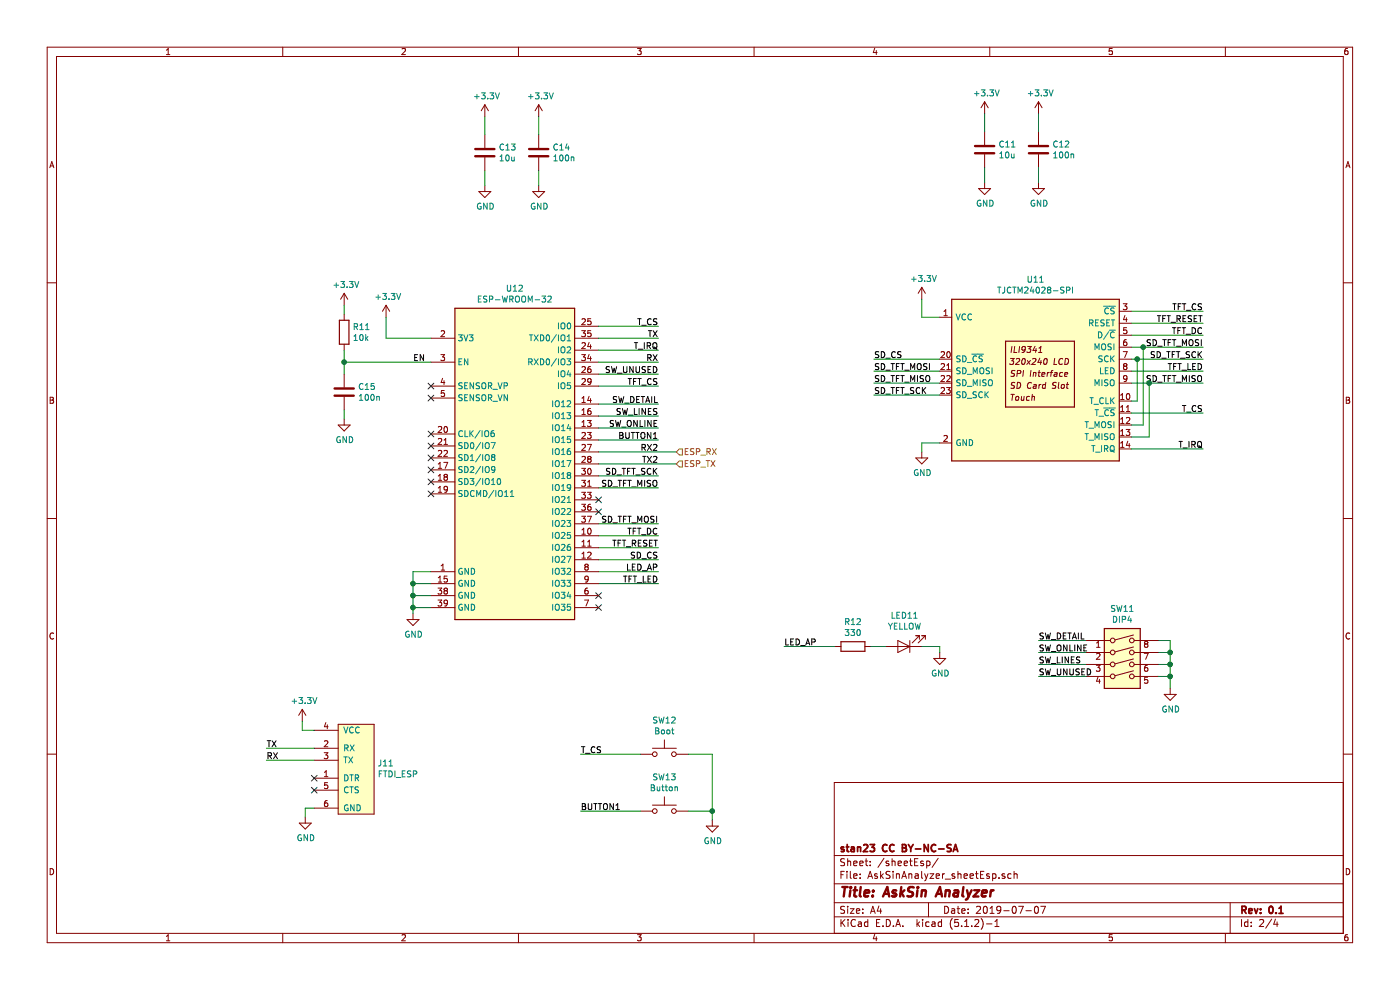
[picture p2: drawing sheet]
EESchema Schematic File Version 4
LIBS:AskSinAnalyzer-cache
EELAYER 29 0
EELAYER END
$Descr A4 11693 8268
encoding utf-8
Sheet 2 4
Title "AskSin Analyzer"
Date "2019-07-07"
Rev "0.1"
Comp "stan23 CC BY-NC-SA"
Comment1 ""
Comment2 ""
Comment3 ""
Comment4 ""
$EndDescr
Text Label 5500 4775 2    50   ~ 0
LED_AP
$Comp
L power:+3.3V #PWR?
U 1 1
P 3225 2650
AR Path="/5D4D5EC0" Ref="#PWR?"  Part="1" 
AR Path="/5D4B4DC0/5D4D5EC0" Ref="#PWR021"  Part="1" 
F 0 "#PWR021" H 3225 2500 50  0001 C CNN
F 1 "+3.3V" H 3240 2823 50  0000 C CNN
F 2 "" H 3225 2650 50  0001 C CNN
F 3 "" H 3225 2650 50  0001 C CNN
	1    3225 2650
	1    0    0    -1  
$EndComp
Wire Wire Line
	3225 2650 3225 2825
Wire Wire Line
	3225 2825 3600 2825
NoConn ~ 3600 3225
NoConn ~ 3600 3325
NoConn ~ 3600 4025
NoConn ~ 3600 4125
NoConn ~ 3600 3925
NoConn ~ 5000 5075
NoConn ~ 5000 4975
NoConn ~ 5000 4275
NoConn ~ 5000 4175
NoConn ~ 3600 3625
NoConn ~ 3600 3725
NoConn ~ 3600 3825
Text Label 5500 3375 2    50   ~ 0
SW_DETAIL
Wire Wire Line
	5500 3375 5000 3375
Text Label 5500 3475 2    50   ~ 0
SW_LINES
Text Label 5500 3575 2    50   ~ 0
SW_ONLINE
Text Label 5500 3675 2    50   ~ 0
BUTTON1
Wire Wire Line
	5500 3675 5000 3675
Wire Wire Line
	5500 3575 5000 3575
Wire Wire Line
	5000 3475 5500 3475
Wire Wire Line
	5000 4775 5500 4775
Wire Wire Line
	5000 3775 5650 3775
Wire Wire Line
	5650 3875 5000 3875
Text Label 5500 3775 2    50   ~ 0
RX2
Text Label 5500 3875 2    50   ~ 0
TX2
Text Label 5500 4675 2    50   ~ 0
SD_CS
Wire Wire Line
	5500 4675 5000 4675
Text Label 5500 4575 2    50   ~ 0
TFT_RESET
Text Label 5500 4475 2    50   ~ 0
TFT_DC
Text Label 5500 4375 2    50   ~ 0
SD_TFT_MOSI
Text Label 5500 4075 2    50   ~ 0
SD_TFT_MISO
Text Label 5500 3975 2    50   ~ 0
SD_TFT_SCK
Wire Wire Line
	5000 4075 5500 4075
Wire Wire Line
	5500 3975 5000 3975
Wire Wire Line
	5000 4375 5500 4375
Wire Wire Line
	5500 4475 5000 4475
Wire Wire Line
	5000 4575 5500 4575
Wire Wire Line
	5500 3225 5000 3225
Text Label 5500 3225 2    50   ~ 0
TFT_CS
Text Label 5500 4875 2    50   ~ 0
TFT_LED
Wire Wire Line
	5500 4875 5000 4875
$Comp
L power:GND #PWR?
U 1 1
P 3450 5125
AR Path="/5D4D5EF4" Ref="#PWR?"  Part="1" 
AR Path="/5D4B4DC0/5D4D5EF4" Ref="#PWR024"  Part="1" 
F 0 "#PWR024" H 3450 4875 50  0001 C CNN
F 1 "GND" H 3455 4952 50  0000 C CNN
F 2 "" H 3450 5125 50  0001 C CNN
F 3 "" H 3450 5125 50  0001 C CNN
	1    3450 5125
	1    0    0    -1  
$EndComp
Wire Wire Line
	3450 5125 3450 5075
Wire Wire Line
	5000 3125 5500 3125
Text Label 5500 3125 2    50   ~ 0
SW_UNUSED
$Comp
L power:GND #PWR?
U 1 1
P 7700 3775
AR Path="/5D4D5EFD" Ref="#PWR?"  Part="1" 
AR Path="/5D4B4DC0/5D4D5EFD" Ref="#PWR023"  Part="1" 
F 0 "#PWR023" H 7700 3525 50  0001 C CNN
F 1 "GND" H 7705 3602 50  0000 C CNN
F 2 "" H 7700 3775 50  0001 C CNN
F 3 "" H 7700 3775 50  0001 C CNN
	1    7700 3775
	1    0    0    -1  
$EndComp
Wire Wire Line
	7700 3775 7700 3700
Wire Wire Line
	7700 3700 7850 3700
$Comp
L power:+3.3V #PWR?
U 1 1
P 7700 2500
AR Path="/5D4D5F05" Ref="#PWR?"  Part="1" 
AR Path="/5D4B4DC0/5D4D5F05" Ref="#PWR019"  Part="1" 
F 0 "#PWR019" H 7700 2350 50  0001 C CNN
F 1 "+3.3V" H 7715 2673 50  0000 C CNN
F 2 "" H 7700 2500 50  0001 C CNN
F 3 "" H 7700 2500 50  0001 C CNN
	1    7700 2500
	1    0    0    -1  
$EndComp
Wire Wire Line
	7700 2500 7700 2650
Wire Wire Line
	7700 2650 7850 2650
Text Label 10050 2900 2    50   ~ 0
SD_TFT_MOSI
Wire Wire Line
	9450 2900 9550 2900
Wire Wire Line
	9450 2600 10050 2600
Wire Wire Line
	10050 2700 9450 2700
Wire Wire Line
	9450 2800 10050 2800
Wire Wire Line
	10050 3000 9500 3000
Wire Wire Line
	9450 3100 10050 3100
Wire Wire Line
	10050 3200 9600 3200
Wire Wire Line
	9450 3350 9500 3350
Wire Wire Line
	9500 3350 9500 3000
Connection ~ 9500 3000
Wire Wire Line
	9500 3000 9450 3000
Wire Wire Line
	9450 3550 9550 3550
Wire Wire Line
	9550 3550 9550 2900
Connection ~ 9550 2900
Wire Wire Line
	9550 2900 10050 2900
Wire Wire Line
	9450 3650 9600 3650
Wire Wire Line
	9600 3650 9600 3200
Connection ~ 9600 3200
Wire Wire Line
	9600 3200 9450 3200
Wire Wire Line
	7850 3100 7300 3100
Text Label 7300 3100 0    50   ~ 0
SD_TFT_MOSI
Text Label 7300 3200 0    50   ~ 0
SD_TFT_MISO
Text Label 7300 3300 0    50   ~ 0
SD_TFT_SCK
Text Label 7300 3000 0    50   ~ 0
SD_CS
Wire Wire Line
	7300 3000 7850 3000
Wire Wire Line
	7850 3200 7300 3200
Wire Wire Line
	7300 3300 7850 3300
Text Label 10050 2600 2    50   ~ 0
TFT_CS
Text Label 10050 2700 2    50   ~ 0
TFT_RESET
Text Label 10050 2800 2    50   ~ 0
TFT_DC
Text Label 10050 3000 2    50   ~ 0
SD_TFT_SCK
Text Label 10050 3100 2    50   ~ 0
TFT_LED
Text Label 10050 3200 2    50   ~ 0
SD_TFT_MISO
Text Label 10050 3450 2    50   ~ 0
T_CS
Text Label 10050 3750 2    50   ~ 0
T_IRQ
$Comp
L myDisplays:TJCTM24028-SPI U?
U 1 1
P 8650 3150
AR Path="/5D4D5F33" Ref="U?"  Part="1" 
AR Path="/5D4B4DC0/5D4D5F33" Ref="U11"  Part="1" 
F 0 "U11" H 8650 3967 50  0000 C CNN
F 1 "TJCTM24028-SPI" H 8650 3876 50  0000 C CNN
F 2 "myDisplays:TJCTM24028-SPI" H 8650 2450 50  0001 C CNN
F 3 "http://pan.baidu.com/s/11Y990" H 8000 3650 50  0001 C CNN
	1    8650 3150
	1    0    0    -1  
$EndComp
$Comp
L myEspModules:ESP-WROOM-32 U?
U 1 1
P 4300 3875
AR Path="/5D4D5F39" Ref="U?"  Part="1" 
AR Path="/5D4B4DC0/5D4D5F39" Ref="U12"  Part="1" 
F 0 "U12" H 4300 5342 50  0000 C CNN
F 1 "ESP-WROOM-32" H 4300 5251 50  0000 C CNN
F 2 "myEspModules:ESP-WROOM-32" H 4300 2375 50  0001 C CNN
F 3 "https://www.espressif.com/sites/default/files/documentation/esp32-wroom-32_datasheet_en.pdf" H 4000 3925 50  0001 C CNN
	1    4300 3875
	1    0    0    -1  
$EndComp
Wire Wire Line
	3600 4775 3450 4775
Wire Wire Line
	3450 4775 3450 4875
Wire Wire Line
	3450 5075 3600 5075
Connection ~ 3450 5075
Wire Wire Line
	3600 4975 3450 4975
Connection ~ 3450 4975
Wire Wire Line
	3450 4875 3600 4875
Connection ~ 3450 4875
Wire Wire Line
	3450 4875 3450 4975
Wire Wire Line
	3450 4975 3450 5075
Wire Wire Line
	5000 3025 5500 3025
Wire Wire Line
	5500 2825 5000 2825
Text Label 5500 2825 2    50   ~ 0
TX
Text Label 5500 3025 2    50   ~ 0
RX
$Comp
L myConnectors:FtdiConnector J?
U 1 1
P 2625 6450
AR Path="/5D4D5F4D" Ref="J?"  Part="1" 
AR Path="/5D4B4DC0/5D4D5F4D" Ref="J11"  Part="1" 
F 0 "J11" H 3153 6526 50  0000 L CNN
F 1 "FTDI_ESP" H 3153 6435 50  0000 L CNN
F 2 "myPinHeaders:Pin_Header_Straight_1x06_Pitch2.54mm_Tight_Fit" H 2625 6450 50  0001 C CNN
F 3 "" H 2625 6450 50  0001 C CNN
	1    2625 6450
	1    0    0    -1  
$EndComp
Wire Wire Line
	2225 6350 2625 6350
$Comp
L power:GND #PWR?
U 1 1
P 2550 6825
AR Path="/5D4D5F54" Ref="#PWR?"  Part="1" 
AR Path="/5D4B4DC0/5D4D5F54" Ref="#PWR028"  Part="1" 
F 0 "#PWR028" H 2550 6575 50  0001 C CNN
F 1 "GND" H 2555 6652 50  0000 C CNN
F 2 "" H 2550 6825 50  0001 C CNN
F 3 "" H 2550 6825 50  0001 C CNN
	1    2550 6825
	1    0    0    -1  
$EndComp
Wire Wire Line
	2550 6825 2550 6750
Wire Wire Line
	2550 6750 2625 6750
Wire Wire Line
	2625 6250 2225 6250
NoConn ~ 2625 6500
NoConn ~ 2625 6600
$Comp
L power:+3.3V #PWR?
U 1 1
P 2525 6025
AR Path="/5D4D5F5F" Ref="#PWR?"  Part="1" 
AR Path="/5D4B4DC0/5D4D5F5F" Ref="#PWR027"  Part="1" 
F 0 "#PWR027" H 2525 5875 50  0001 C CNN
F 1 "+3.3V" H 2540 6198 50  0000 C CNN
F 2 "" H 2525 6025 50  0001 C CNN
F 3 "" H 2525 6025 50  0001 C CNN
	1    2525 6025
	1    0    0    -1  
$EndComp
Wire Wire Line
	2525 6025 2525 6100
Wire Wire Line
	2525 6100 2625 6100
Text Label 2225 6250 0    50   ~ 0
TX
Text Label 2225 6350 0    50   ~ 0
RX
$Comp
L Device:R R?
U 1 1
P 7125 5400
AR Path="/5D5050C4" Ref="R?"  Part="1" 
AR Path="/5D4B4DC0/5D5050C4" Ref="R12"  Part="1" 
F 0 "R12" V 6918 5400 50  0000 C CNN
F 1 "330" V 7009 5400 50  0000 C CNN
F 2 "Resistors_SMD:R_0805_HandSoldering" V 7055 5400 50  0001 C CNN
F 3 "~" H 7125 5400 50  0001 C CNN
	1    7125 5400
	0    1    1    0   
$EndComp
$Comp
L Device:LED LED?
U 1 1
P 7550 5400
AR Path="/5D5050CA" Ref="LED?"  Part="1" 
AR Path="/5D4B4DC0/5D5050CA" Ref="LED11"  Part="1" 
F 0 "LED11" H 7543 5145 50  0000 C CNN
F 1 "YELLOW" H 7543 5236 50  0000 C CNN
F 2 "LEDs:LED_D3.0mm_Horizontal_O3.81mm_Z6.0mm" H 7550 5400 50  0001 C CNN
F 3 "~" H 7550 5400 50  0001 C CNN
	1    7550 5400
	-1   0    0    1   
$EndComp
$Comp
L power:GND #PWR?
U 1 1
P 7850 5450
AR Path="/5D5050D0" Ref="#PWR?"  Part="1" 
AR Path="/5D4B4DC0/5D5050D0" Ref="#PWR025"  Part="1" 
F 0 "#PWR025" H 7850 5200 50  0001 C CNN
F 1 "GND" H 7855 5277 50  0000 C CNN
F 2 "" H 7850 5450 50  0001 C CNN
F 3 "" H 7850 5450 50  0001 C CNN
	1    7850 5450
	1    0    0    -1  
$EndComp
Wire Wire Line
	6550 5400 6975 5400
Wire Wire Line
	7275 5400 7400 5400
Wire Wire Line
	7700 5400 7850 5400
Wire Wire Line
	7850 5400 7850 5450
Text Label 6550 5400 0    50   ~ 0
LED_AP
Wire Wire Line
	9775 5650 9775 5550
Wire Wire Line
	9775 5350 9675 5350
Wire Wire Line
	9675 5450 9775 5450
Connection ~ 9775 5450
Wire Wire Line
	9775 5450 9775 5350
Wire Wire Line
	9675 5550 9775 5550
Connection ~ 9775 5550
Wire Wire Line
	9775 5550 9775 5450
Wire Wire Line
	9075 5350 8675 5350
Text Label 8675 5350 0    50   ~ 0
SW_DETAIL
Text Label 8675 5450 0    50   ~ 0
SW_ONLINE
Text Label 8675 5550 0    50   ~ 0
SW_LINES
Wire Wire Line
	8675 5550 9075 5550
Wire Wire Line
	9075 5450 8675 5450
$Comp
L Switch:SW_DIP_x04 SW?
U 1 1
P 9375 5550
AR Path="/5D5050E9" Ref="SW?"  Part="1" 
AR Path="/5D4B4DC0/5D5050E9" Ref="SW11"  Part="1" 
F 0 "SW11" H 9375 6017 50  0000 C CNN
F 1 "DIP4" H 9375 5926 50  0000 C CNN
F 2 "Buttons_Switches_THT:SW_DIP_x4_W7.62mm_Slide" H 9375 5550 50  0001 C CNN
F 3 "~" H 9375 5550 50  0001 C CNN
	1    9375 5550
	1    0    0    -1  
$EndComp
Wire Wire Line
	9075 5650 8675 5650
Text Label 8675 5650 0    50   ~ 0
SW_UNUSED
Wire Wire Line
	9675 5650 9775 5650
$Comp
L power:GND #PWR?
U 1 1
P 9775 5750
AR Path="/5D5050F2" Ref="#PWR?"  Part="1" 
AR Path="/5D4B4DC0/5D5050F2" Ref="#PWR026"  Part="1" 
F 0 "#PWR026" H 9775 5500 50  0001 C CNN
F 1 "GND" H 9780 5577 50  0000 C CNN
F 2 "" H 9775 5750 50  0001 C CNN
F 3 "" H 9775 5750 50  0001 C CNN
	1    9775 5750
	1    0    0    -1  
$EndComp
Wire Wire Line
	9775 5750 9775 5650
Connection ~ 9775 5650
$Comp
L Switch:SW_Push SW?
U 1 1
P 5550 6775
AR Path="/5D5050FA" Ref="SW?"  Part="1" 
AR Path="/5D4B4DC0/5D5050FA" Ref="SW13"  Part="1" 
F 0 "SW13" H 5550 7060 50  0000 C CNN
F 1 "Button" H 5550 6969 50  0000 C CNN
F 2 "Buttons_Switches_THT:SW_PUSH_6mm" H 5550 6975 50  0001 C CNN
F 3 "~" H 5550 6975 50  0001 C CNN
	1    5550 6775
	1    0    0    -1  
$EndComp
Text Label 4850 6775 0    50   ~ 0
BUTTON1
Wire Wire Line
	4850 6775 5350 6775
$Comp
L power:GND #PWR?
U 1 1
P 5950 6850
AR Path="/5D505102" Ref="#PWR?"  Part="1" 
AR Path="/5D4B4DC0/5D505102" Ref="#PWR029"  Part="1" 
F 0 "#PWR029" H 5950 6600 50  0001 C CNN
F 1 "GND" H 5955 6677 50  0000 C CNN
F 2 "" H 5950 6850 50  0001 C CNN
F 3 "" H 5950 6850 50  0001 C CNN
	1    5950 6850
	1    0    0    -1  
$EndComp
Wire Wire Line
	5950 6850 5950 6775
Wire Wire Line
	5950 6775 5750 6775
Wire Wire Line
	5000 2725 5500 2725
Text Label 5500 2725 2    50   ~ 0
T_CS
$Comp
L Switch:SW_Push SW?
U 1 1
P 5550 6300
AR Path="/5D50C20D" Ref="SW?"  Part="1" 
AR Path="/5D4B4DC0/5D50C20D" Ref="SW12"  Part="1" 
F 0 "SW12" H 5550 6585 50  0000 C CNN
F 1 "Boot" H 5550 6494 50  0000 C CNN
F 2 "Buttons_Switches_THT:SW_PUSH_6mm" H 5550 6500 50  0001 C CNN
F 3 "~" H 5550 6500 50  0001 C CNN
	1    5550 6300
	1    0    0    -1  
$EndComp
Wire Wire Line
	5750 6300 5950 6300
Wire Wire Line
	5950 6300 5950 6775
Connection ~ 5950 6775
Wire Wire Line
	5350 6300 4850 6300
Text Label 4850 6300 0    50   ~ 0
T_CS
$Comp
L Device:R R11
U 1 1
P 2875 2775
F 0 "R11" H 2945 2821 50  0000 L CNN
F 1 "10k" H 2945 2730 50  0000 L CNN
F 2 "Resistors_SMD:R_0805_HandSoldering" V 2805 2775 50  0001 C CNN
F 3 "~" H 2875 2775 50  0001 C CNN
	1    2875 2775
	1    0    0    -1  
$EndComp
$Comp
L Device:C C15
U 1 1
P 2875 3275
F 0 "C15" H 2990 3321 50  0000 L CNN
F 1 "100n" H 2990 3230 50  0000 L CNN
F 2 "Capacitors_SMD:C_0805_HandSoldering" H 2913 3125 50  0001 C CNN
F 3 "~" H 2875 3275 50  0001 C CNN
	1    2875 3275
	1    0    0    -1  
$EndComp
Wire Wire Line
	2875 3025 3600 3025
Wire Wire Line
	2875 3025 2875 2925
Wire Wire Line
	2875 3125 2875 3025
Connection ~ 2875 3025
$Comp
L power:+3.3V #PWR?
U 1 1
P 2875 2550
AR Path="/5D520578" Ref="#PWR?"  Part="1" 
AR Path="/5D4B4DC0/5D520578" Ref="#PWR020"  Part="1" 
F 0 "#PWR020" H 2875 2400 50  0001 C CNN
F 1 "+3.3V" H 2890 2723 50  0000 C CNN
F 2 "" H 2875 2550 50  0001 C CNN
F 3 "" H 2875 2550 50  0001 C CNN
	1    2875 2550
	1    0    0    -1  
$EndComp
$Comp
L power:GND #PWR?
U 1 1
P 2875 3500
AR Path="/5D520826" Ref="#PWR?"  Part="1" 
AR Path="/5D4B4DC0/5D520826" Ref="#PWR022"  Part="1" 
F 0 "#PWR022" H 2875 3250 50  0001 C CNN
F 1 "GND" H 2880 3327 50  0000 C CNN
F 2 "" H 2875 3500 50  0001 C CNN
F 3 "" H 2875 3500 50  0001 C CNN
	1    2875 3500
	1    0    0    -1  
$EndComp
Wire Wire Line
	2875 3500 2875 3425
Wire Wire Line
	2875 2625 2875 2550
$Comp
L Device:C C14
U 1 1
P 4500 1275
F 0 "C14" H 4615 1321 50  0000 L CNN
F 1 "100n" H 4615 1230 50  0000 L CNN
F 2 "Capacitors_SMD:C_0805_HandSoldering" H 4538 1125 50  0001 C CNN
F 3 "~" H 4500 1275 50  0001 C CNN
	1    4500 1275
	1    0    0    -1  
$EndComp
$Comp
L Device:C C13
U 1 1
P 4050 1275
F 0 "C13" H 4165 1321 50  0000 L CNN
F 1 "10u" H 4165 1230 50  0000 L CNN
F 2 "Capacitors_SMD:C_0805_HandSoldering" H 4088 1125 50  0001 C CNN
F 3 "~" H 4050 1275 50  0001 C CNN
	1    4050 1275
	1    0    0    -1  
$EndComp
$Comp
L power:+3.3V #PWR?
U 1 1
P 4050 975
AR Path="/5D5276DF" Ref="#PWR?"  Part="1" 
AR Path="/5D4B4DC0/5D5276DF" Ref="#PWR013"  Part="1" 
F 0 "#PWR013" H 4050 825 50  0001 C CNN
F 1 "+3.3V" H 4065 1148 50  0000 C CNN
F 2 "" H 4050 975 50  0001 C CNN
F 3 "" H 4050 975 50  0001 C CNN
	1    4050 975 
	1    0    0    -1  
$EndComp
$Comp
L power:GND #PWR?
U 1 1
P 4050 1550
AR Path="/5D527BC0" Ref="#PWR?"  Part="1" 
AR Path="/5D4B4DC0/5D527BC0" Ref="#PWR017"  Part="1" 
F 0 "#PWR017" H 4050 1300 50  0001 C CNN
F 1 "GND" H 4055 1377 50  0000 C CNN
F 2 "" H 4050 1550 50  0001 C CNN
F 3 "" H 4050 1550 50  0001 C CNN
	1    4050 1550
	1    0    0    -1  
$EndComp
Wire Wire Line
	4050 1425 4050 1550
$Comp
L power:GND #PWR?
U 1 1
P 4500 1550
AR Path="/5D53A704" Ref="#PWR?"  Part="1" 
AR Path="/5D4B4DC0/5D53A704" Ref="#PWR018"  Part="1" 
F 0 "#PWR018" H 4500 1300 50  0001 C CNN
F 1 "GND" H 4505 1377 50  0000 C CNN
F 2 "" H 4500 1550 50  0001 C CNN
F 3 "" H 4500 1550 50  0001 C CNN
	1    4500 1550
	1    0    0    -1  
$EndComp
Wire Wire Line
	4500 1425 4500 1550
$Comp
L power:+3.3V #PWR?
U 1 1
P 4500 975
AR Path="/5D53D87E" Ref="#PWR?"  Part="1" 
AR Path="/5D4B4DC0/5D53D87E" Ref="#PWR014"  Part="1" 
F 0 "#PWR014" H 4500 825 50  0001 C CNN
F 1 "+3.3V" H 4515 1148 50  0000 C CNN
F 2 "" H 4500 975 50  0001 C CNN
F 3 "" H 4500 975 50  0001 C CNN
	1    4500 975 
	1    0    0    -1  
$EndComp
Wire Wire Line
	4050 975  4050 1125
Wire Wire Line
	4500 975  4500 1125
$Comp
L Device:C C12
U 1 1
P 8675 1250
F 0 "C12" H 8790 1296 50  0000 L CNN
F 1 "100n" H 8790 1205 50  0000 L CNN
F 2 "Capacitors_SMD:C_0805_HandSoldering" H 8713 1100 50  0001 C CNN
F 3 "~" H 8675 1250 50  0001 C CNN
	1    8675 1250
	1    0    0    -1  
$EndComp
$Comp
L Device:C C11
U 1 1
P 8225 1250
F 0 "C11" H 8340 1296 50  0000 L CNN
F 1 "10u" H 8340 1205 50  0000 L CNN
F 2 "Capacitors_SMD:C_0805_HandSoldering" H 8263 1100 50  0001 C CNN
F 3 "~" H 8225 1250 50  0001 C CNN
	1    8225 1250
	1    0    0    -1  
$EndComp
$Comp
L power:+3.3V #PWR?
U 1 1
P 8225 950
AR Path="/5D54F329" Ref="#PWR?"  Part="1" 
AR Path="/5D4B4DC0/5D54F329" Ref="#PWR011"  Part="1" 
F 0 "#PWR011" H 8225 800 50  0001 C CNN
F 1 "+3.3V" H 8240 1123 50  0000 C CNN
F 2 "" H 8225 950 50  0001 C CNN
F 3 "" H 8225 950 50  0001 C CNN
	1    8225 950 
	1    0    0    -1  
$EndComp
$Comp
L power:GND #PWR?
U 1 1
P 8225 1525
AR Path="/5D54F32F" Ref="#PWR?"  Part="1" 
AR Path="/5D4B4DC0/5D54F32F" Ref="#PWR015"  Part="1" 
F 0 "#PWR015" H 8225 1275 50  0001 C CNN
F 1 "GND" H 8230 1352 50  0000 C CNN
F 2 "" H 8225 1525 50  0001 C CNN
F 3 "" H 8225 1525 50  0001 C CNN
	1    8225 1525
	1    0    0    -1  
$EndComp
Wire Wire Line
	8225 1400 8225 1525
$Comp
L power:GND #PWR?
U 1 1
P 8675 1525
AR Path="/5D54F336" Ref="#PWR?"  Part="1" 
AR Path="/5D4B4DC0/5D54F336" Ref="#PWR016"  Part="1" 
F 0 "#PWR016" H 8675 1275 50  0001 C CNN
F 1 "GND" H 8680 1352 50  0000 C CNN
F 2 "" H 8675 1525 50  0001 C CNN
F 3 "" H 8675 1525 50  0001 C CNN
	1    8675 1525
	1    0    0    -1  
$EndComp
Wire Wire Line
	8675 1400 8675 1525
$Comp
L power:+3.3V #PWR?
U 1 1
P 8675 950
AR Path="/5D54F33D" Ref="#PWR?"  Part="1" 
AR Path="/5D4B4DC0/5D54F33D" Ref="#PWR012"  Part="1" 
F 0 "#PWR012" H 8675 800 50  0001 C CNN
F 1 "+3.3V" H 8690 1123 50  0000 C CNN
F 2 "" H 8675 950 50  0001 C CNN
F 3 "" H 8675 950 50  0001 C CNN
	1    8675 950 
	1    0    0    -1  
$EndComp
Wire Wire Line
	8225 950  8225 1100
Wire Wire Line
	8675 950  8675 1100
Text HLabel 5650 3775 2    50   Input ~ 0
ESP_RX
Text HLabel 5650 3875 2    50   Input ~ 0
ESP_TX
Wire Wire Line
	10050 3450 9450 3450
Wire Wire Line
	9450 3750 10050 3750
Wire Wire Line
	5000 2925 5500 2925
Text Label 5500 2925 2    50   ~ 0
T_IRQ
Text Label 3450 3025 0    50   ~ 0
EN
$EndSCHEMATC
